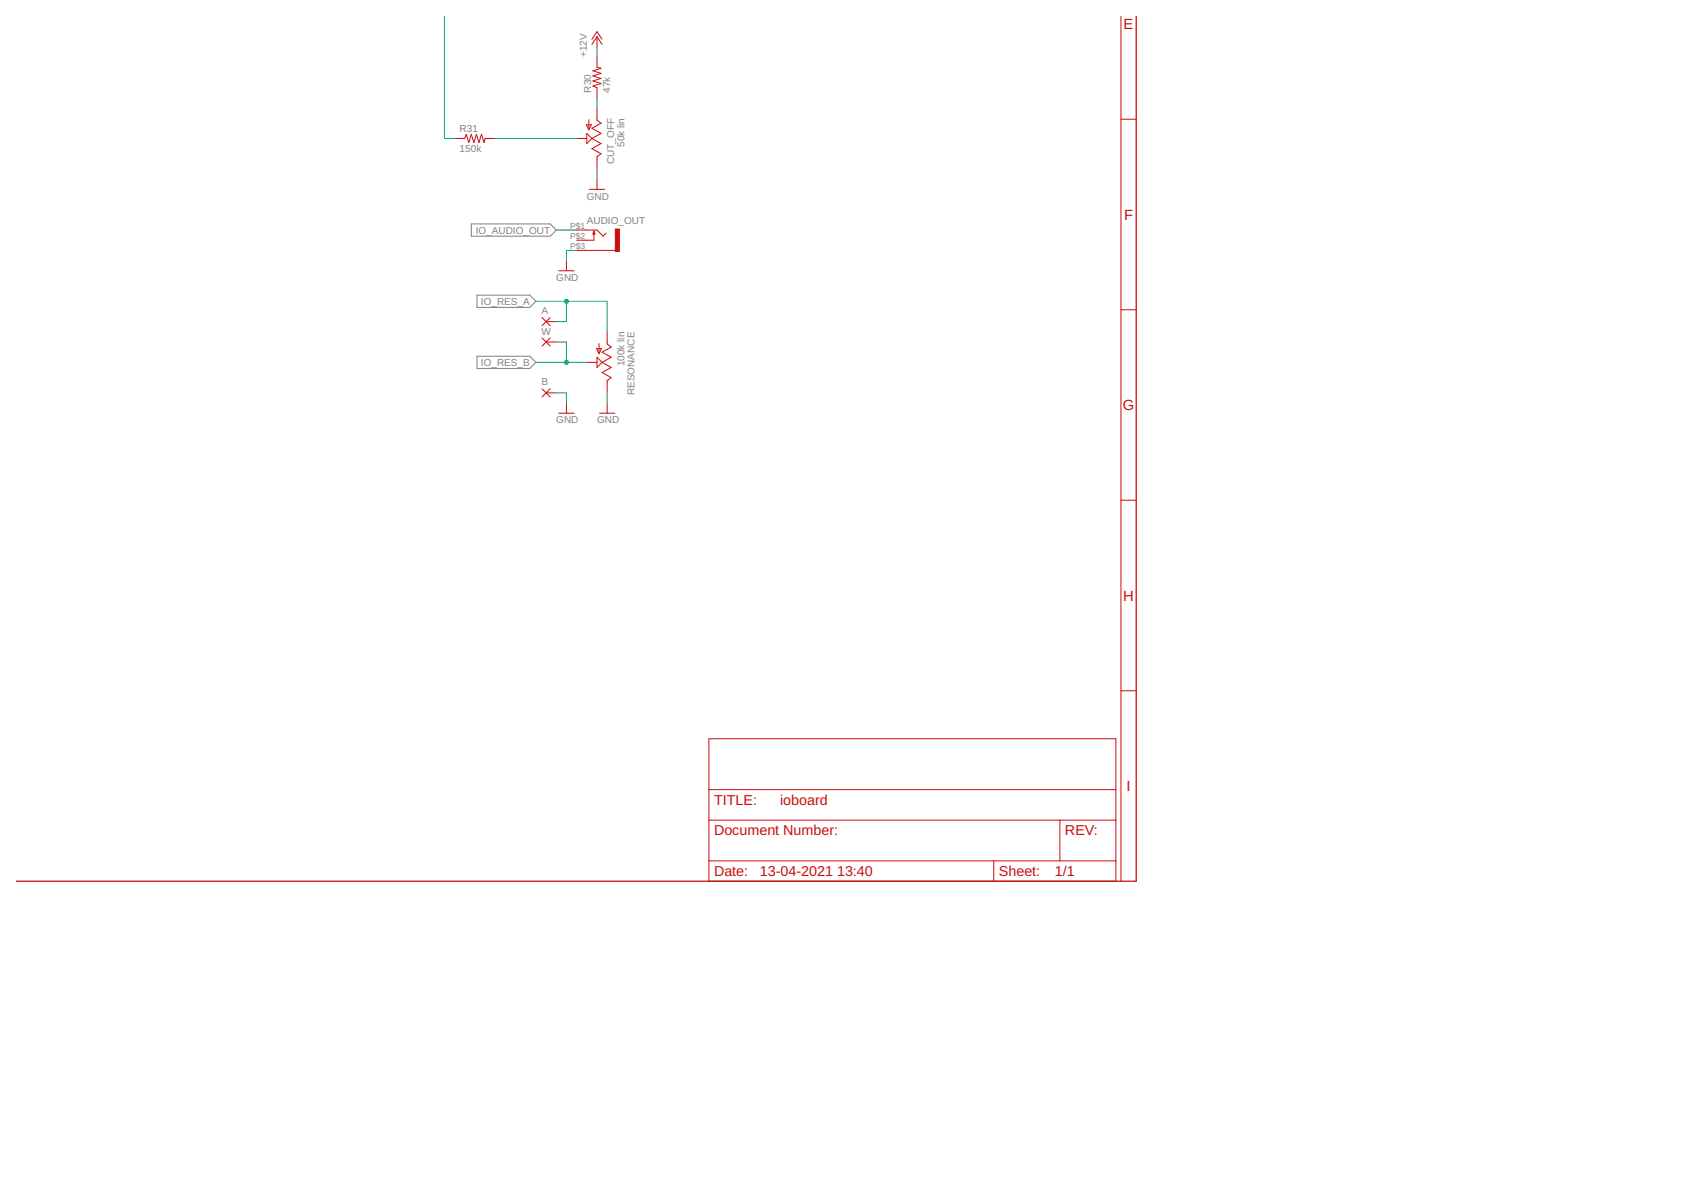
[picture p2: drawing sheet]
<svg xmlns="http://www.w3.org/2000/svg" width="420mm" height="297mm" viewBox="0 0 420 297" stroke-linecap="round" stroke-linejoin="round" font-family="sans-serif">
<path d="M117.7 55.9h19.7l1.5 1.5-1.5 1.5h-19.7zM119.1 73.7h13.2l1.5 1.5-1.5 1.5h-13.2zM119.1 88.9h13.2l1.5 1.5-1.5 1.6h-13.2z" fill="none" stroke="#808080" stroke-width=".25"/>
<g fill="none" stroke="#c90d0c" stroke-width=".25">
<path d="M147.8 9.8l1.2-1.9 1.3 1.9M149 9.2v2.5M149 14.2v2.6l1.1 .2-2.1 .7 2.1 .6-2.1 .6 2.1 .7-2.1 .6 2.1 .6-2.1 .7 1 .4v2.5M149 9.2l1.3 1.9M149 9.2l-1.2 1.9M279.8 4.1v215.9M113.5 34.6h2.5l.4-1.1 .6 2.1 .7-2.1 .6 2.1 .6-2.1 .7 2.1 .6-2.1 .6 2.1 .3-1h2.5M144 34.6h2.5M146.4 31.1h1.2l-.6 1.3zM146.5 33.3l1.3 1.3-1.3 1.2zM147 29.9v2.5M147.8 34.6l2.3 1.2-2.3 1.3 2.3 1.3-1.1 .7v3.1"/>
<path d="M149 26.9v3.1l1.1 .8-2.3 1.2 2.3 1.3-2.3 1.3M279.8 29.8h3.9M144 57.4h5l1.6 1.5 .7-.7M147.1 47.3h3.8M148.3 57.7v2.3h-4.3M148.3 57.7l.2 .7h-.5zM149 44.7v2.6M135.3 79.3l2.1 2M137.4 79.3l-2.1 2M139.5 67.6h3.8M141.4 65v2.6M144 62.5h9.6"/>
<path d="M279.8 77.3h3.9M135.3 84.3l2.1 2.1M135.3 97l2.1 2.1M136.3 80.3h2.6M136.3 85.4h2.6M136.3 98.1h2.6M137.4 84.3l-2.1 2.1M137.4 97l-2.1 2.1M146.5 90.4h2.5M148.9 87h1.3l-.7 1.3zM149 89.2l1.3 1.2-1.3 1.3zM149.5 85.7v2.6"/>
<path d="M150.3 90.4l2.3 1.3-2.3 1.3 2.3 1.3-1 .7v3.1M151.6 82.8v3.1l1 .7-2.3 1.3 2.3 1.3-2.3 1.2M139.5 103.1h3.8M141.4 100.6v2.5M149.7 103.1h3.8M151.6 100.6v2.5M279.8 124.9h3.9M279.8 172.4h3.9M177 184.4h101.6v35.6h-101.6zM177 197.1h101.6M177 204.7h101.6M177 214.9h101.6"/>
<path d="M248.1 214.9v5.1M264.6 204.7v10.2"/>
</g>
<path d="M153.6 57.2h1v5.6h-1z" fill="#c90d0c" stroke="#c90d0c" stroke-width=".25"/>
<path d="M283.7 4.1v215.9h-279.6" fill="none" stroke="#c90d0c" stroke-width=".32"/>
<g fill="none" stroke="#0dab76" stroke-width=".25">
<path d="M111 4.1v30.5h2.5M149 11.7v2.5M123.6 34.6h20.4M149 24.4v2.5M138.9 57.4h5.1M149 42.2v2.5M133.8 75.2h17.8v7.6M141.4 75.2v5.1h-2.5M144 62.5h-2.6v2.5M133.8 90.4h12.7M138.9 85.4h2.5v5M138.9 98.1h2.5v2.5"/>
<path d="M151.6 98.1v2.5"/>
</g>
<g fill="#0dab76" stroke="#0dab76" stroke-width=".25">
<circle cx="141.4" cy="75.2" r=".51"/>
<circle cx="141.4" cy="90.4" r=".51"/>
</g>
<g font-size="3.7" fill="#c90d0c">
<text x="280.5" y="7.3">E</text>
<text x="280.6" y="54.8">F</text>
<text x="280.3" y="102.4">G</text>
<text x="280.4" y="149.9">H</text>
<text x="281.2" y="197.5">I</text>
</g>
<g font-size="3.6" fill="#c90d0c">
<text x="178.2" y="200.9">TITLE:</text>
<text x="194.8" y="200.9">ioboard</text>
<text x="178.2" y="208.5">Document Number:</text>
<text x="265.9" y="208.5">REV:</text>
<text x="178.2" y="218.7">Date:</text>
<text x="189.7" y="218.7">13-04-2021</text>
<text x="209" y="218.7">13:40</text>
<text x="249.4" y="218.7">Sheet:</text>
<text x="263.3" y="218.7">1/1</text>
</g>
<g font-size="2.5" fill="#808080">
<text x="146.5" y="14.2" transform="rotate(-90 146.5 14.2)">+12V</text>
<text x="147.5" y="23.1" transform="rotate(-90 147.5 23.1)">R30</text>
<text x="152.3" y="23.1" transform="rotate(-90 152.3 23.1)">47k</text>
<text x="114.8" y="33.1">R31</text>
<text x="114.8" y="37.9">150k</text>
<text x="153.4" y="41" transform="rotate(-90 153.4 41)">CUT_OFF</text>
<text x="155.9" y="36.7" transform="rotate(-90 155.9 36.7)">50k lin</text>
<text x="146.5" y="49.8">GND</text>
<text x="118.8" y="58.3">IO_AUDIO_OUT</text>
<text x="146.5" y="55.9">AUDIO_OUT</text>
<text x="138.9" y="70.1">GND</text>
<text x="120.1" y="76.1">IO_RES_A</text>
<text x="135.2" y="78.4">A</text>
<text x="135.2" y="83.5">W</text>
<text x="120.1" y="91.3">IO_RES_B</text>
<text x="155.9" y="91.4" transform="rotate(-90 155.9 91.4)">100k lin</text>
<text x="135.2" y="96.2">B</text>
<text x="158.4" y="98.6" transform="rotate(-90 158.4 98.6)">RESONANCE</text>
<text x="138.9" y="105.7">GND</text>
<text x="149" y="105.7">GND</text>
</g>
<g font-size="2.1" fill="#808080">
<text x="142.3" y="57.1">P$1</text>
<text x="142.3" y="59.6">P$2</text>
<text x="142.3" y="62.1">P$3</text>
</g>
</svg>
